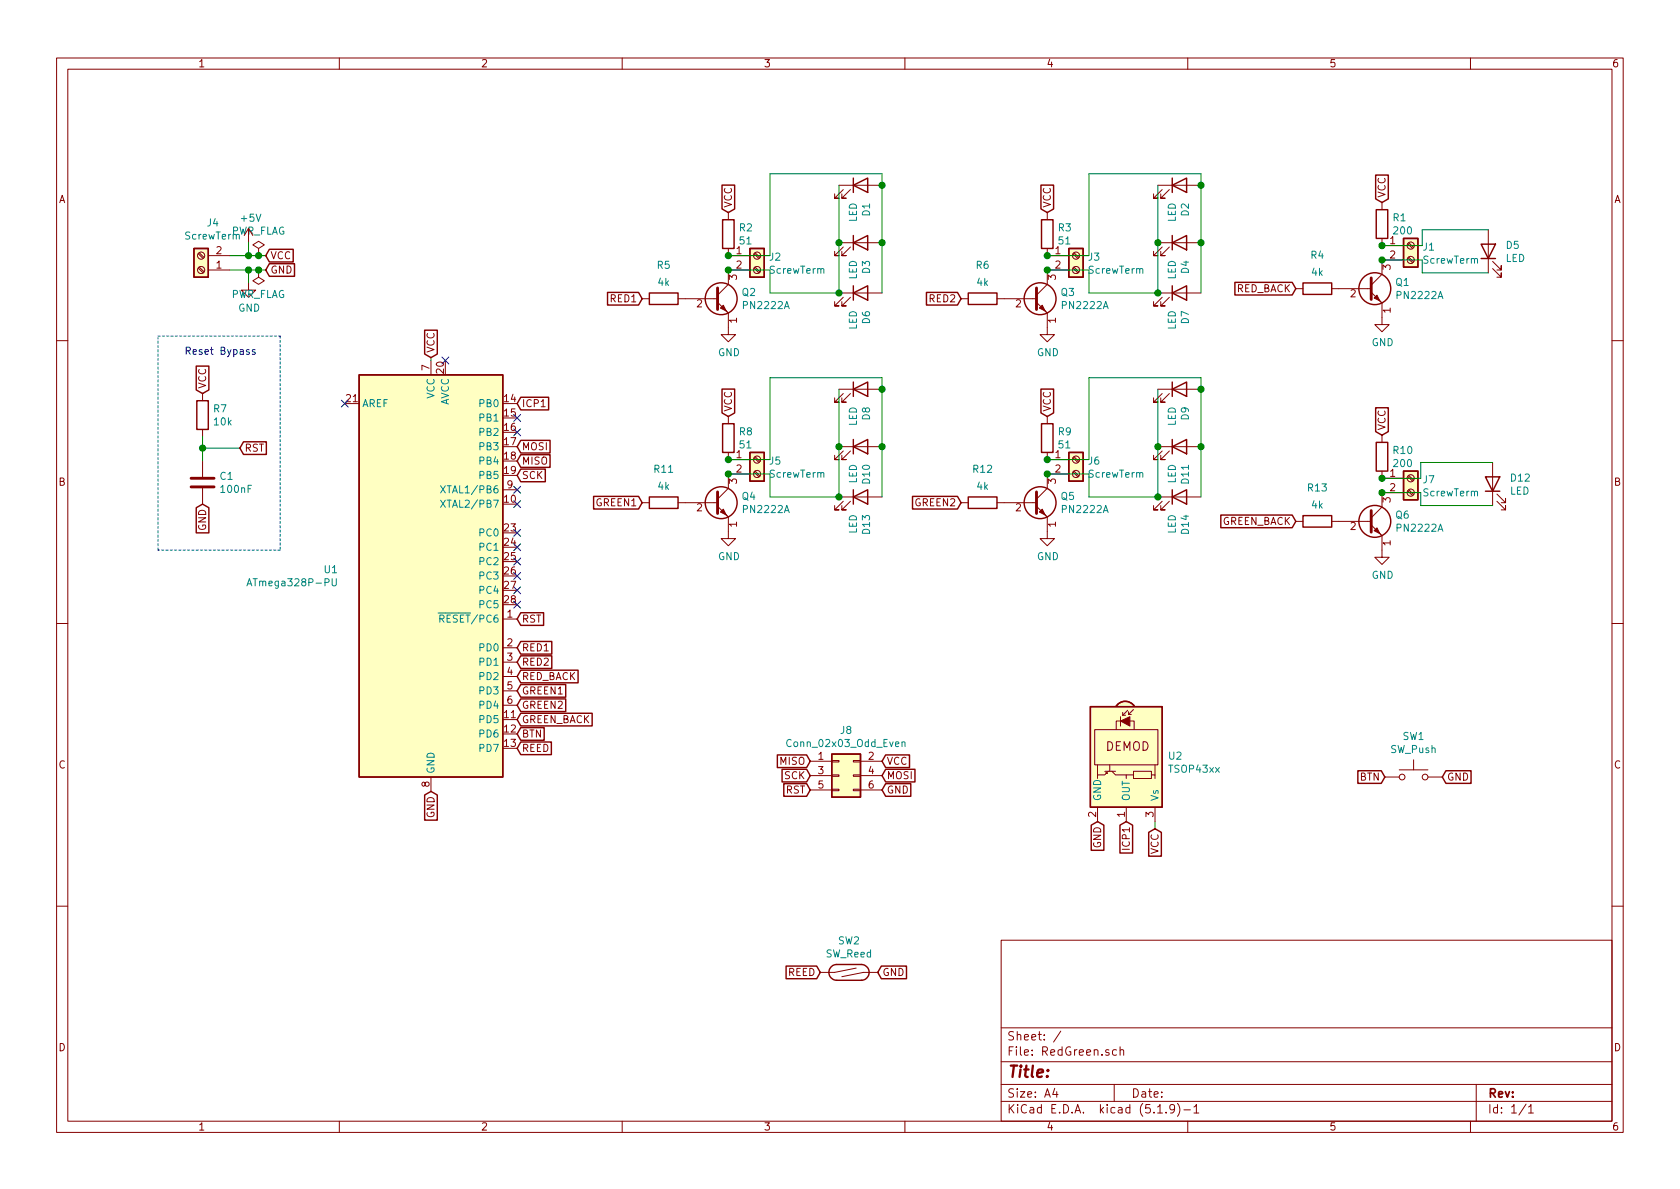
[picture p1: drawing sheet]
EESchema Schematic File Version 4
EELAYER 30 0
EELAYER END
$Descr A4 11693 8268
encoding utf-8
Sheet 1 1
Title ""
Date ""
Rev ""
Comp ""
Comment1 ""
Comment2 ""
Comment3 ""
Comment4 ""
$EndDescr
$Comp
L MCU_Microchip_ATmega:ATmega328P-PU U1
U 1 1
P 3000 4000
F 0 "U1" H 2356 4046 50  0000 R CNN
F 1 "ATmega328P-PU" H 2356 3955 50  0000 R CNN
F 2 "Package_DIP:DIP-28_W7.62mm" H 3000 4000 50  0001 C CIN
F 3 "http://ww1.microchip.com/downloads/en/DeviceDoc/ATmega328_P%20AVR%20MCU%20with%20picoPower%20Technology%20Data%20Sheet%2040001984A.pdf" H 3000 4000 50  0001 C CNN
	1    3000 4000
	1    0    0    -1  
$EndComp
$Comp
L Interface_Optical:TSOP43xx U2
U 1 1
P 7840 5310
F 0 "U2" V 7782 5598 50  0000 L CNN
F 1 "TSOP43xx" V 7873 5598 50  0000 L CNN
F 2 "Screw Terminal Block:ScrewTermGreenEbay" H 7790 4935 50  0001 C CNN
F 3 "http://www.vishay.com/docs/82460/tsop45.pdf" H 8490 5610 50  0001 C CNN
	1    7840 5310
	0    1    1    0   
$EndComp
$Comp
L power:+5V #PWR0101
U 1 1
P 1730 1680
F 0 "#PWR0101" H 1730 1530 50  0001 C CNN
F 1 "+5V" H 1745 1853 50  0000 C CNN
F 2 "" H 1730 1680 50  0001 C CNN
F 3 "" H 1730 1680 50  0001 C CNN
	1    1730 1680
	1    0    0    -1  
$EndComp
$Comp
L Device:R R3
U 1 1
P 7290 1620
F 0 "R3" H 7360 1666 50  0000 L CNN
F 1 "51" H 7360 1575 50  0000 L CNN
F 2 "Resistor_THT:R_Axial_DIN0204_L3.6mm_D1.6mm_P5.08mm_Vertical" V 7220 1620 50  0001 C CNN
F 3 "~" H 7290 1620 50  0001 C CNN
	1    7290 1620
	1    0    0    -1  
$EndComp
$Comp
L power:GND #PWR0102
U 1 1
P 7290 2270
F 0 "#PWR0102" H 7290 2020 50  0001 C CNN
F 1 "GND" H 7295 2097 50  0000 C CNN
F 2 "" H 7290 2270 50  0001 C CNN
F 3 "" H 7290 2270 50  0001 C CNN
	1    7290 2270
	1    0    0    -1  
$EndComp
$Comp
L Device:R R6
U 1 1
P 6840 2070
F 0 "R6" V 6633 2070 50  0000 C BNN
F 1 "4k" V 6724 2070 50  0000 C CNN
F 2 "Resistor_THT:R_Axial_DIN0204_L3.6mm_D1.6mm_P5.08mm_Vertical" V 6770 2070 50  0001 C CNN
F 3 "~" H 6840 2070 50  0001 C CNN
	1    6840 2070
	0    1    1    0   
$EndComp
Text GLabel 7290 1470 1    50   Input ~ 0
VCC
Text GLabel 6690 2070 0    50   Input ~ 0
RED2
$Comp
L Device:LED D2
U 1 1
P 8210 1280
F 0 "D2" V 8249 1162 50  0000 R CNN
F 1 "LED" V 8158 1162 50  0000 R CNN
F 2 "LED_THT:LED_D5.0mm" H 8210 1280 50  0001 C CNN
F 3 "~" H 8210 1280 50  0001 C CNN
	1    8210 1280
	1    0    0    -1  
$EndComp
$Comp
L Device:LED D4
U 1 1
P 8210 1680
F 0 "D4" V 8249 1562 50  0000 R CNN
F 1 "LED" V 8158 1562 50  0000 R CNN
F 2 "LED_THT:LED_D5.0mm" H 8210 1680 50  0001 C CNN
F 3 "~" H 8210 1680 50  0001 C CNN
	1    8210 1680
	1    0    0    -1  
$EndComp
$Comp
L Transistor_BJT:PN2222A Q3
U 1 1
P 7190 2070
F 0 "Q3" H 7380 2116 50  0000 L CNN
F 1 "PN2222A" H 7380 2025 50  0000 L CNN
F 2 "Package_TO_SOT_THT:TO-92_Inline_Wide" H 7390 1995 50  0001 L CIN
F 3 "https://www.onsemi.com/pub/Collateral/PN2222-D.PDF" H 7190 2070 50  0001 L CNN
	1    7190 2070
	1    0    0    -1  
$EndComp
$Comp
L Device:LED D7
U 1 1
P 8210 2030
F 0 "D7" V 8249 1912 50  0000 R CNN
F 1 "LED" V 8158 1912 50  0000 R CNN
F 2 "LED_THT:LED_D5.0mm" H 8210 2030 50  0001 C CNN
F 3 "~" H 8210 2030 50  0001 C CNN
	1    8210 2030
	1    0    0    -1  
$EndComp
$Comp
L Device:R R1
U 1 1
P 9620 1550
F 0 "R1" H 9690 1596 50  0000 L CNN
F 1 "200" H 9690 1505 50  0000 L CNN
F 2 "Resistor_THT:R_Axial_DIN0204_L3.6mm_D1.6mm_P5.08mm_Vertical" V 9550 1550 50  0001 C CNN
F 3 "~" H 9620 1550 50  0001 C CNN
	1    9620 1550
	1    0    0    -1  
$EndComp
$Comp
L power:GND #PWR0103
U 1 1
P 9620 2200
F 0 "#PWR0103" H 9620 1950 50  0001 C CNN
F 1 "GND" H 9625 2027 50  0000 C CNN
F 2 "" H 9620 2200 50  0001 C CNN
F 3 "" H 9620 2200 50  0001 C CNN
	1    9620 2200
	1    0    0    -1  
$EndComp
$Comp
L Device:R R4
U 1 1
P 9170 2000
F 0 "R4" V 8963 2000 50  0000 C BNN
F 1 "4k" V 9054 2000 50  0000 C CNN
F 2 "Resistor_THT:R_Axial_DIN0204_L3.6mm_D1.6mm_P5.08mm_Vertical" V 9100 2000 50  0001 C CNN
F 3 "~" H 9170 2000 50  0001 C CNN
	1    9170 2000
	0    1    1    0   
$EndComp
Text GLabel 9620 1400 1    50   Input ~ 0
VCC
Text GLabel 9020 2000 0    50   Input ~ 0
RED_BACK
$Comp
L Transistor_BJT:PN2222A Q1
U 1 1
P 9520 2000
F 0 "Q1" H 9710 2046 50  0000 L CNN
F 1 "PN2222A" H 9710 1955 50  0000 L CNN
F 2 "Package_TO_SOT_THT:TO-92_Inline_Wide" H 9720 1925 50  0001 L CIN
F 3 "https://www.onsemi.com/pub/Collateral/PN2222-D.PDF" H 9520 2000 50  0001 L CNN
	1    9520 2000
	1    0    0    -1  
$EndComp
$Comp
L Device:LED D5
U 1 1
P 10360 1740
F 0 "D5" V 10399 1622 50  0000 R CNN
F 1 "LED" V 10308 1622 50  0000 R CNN
F 2 "LED_THT:LED_D5.0mm" H 10360 1740 50  0001 C CNN
F 3 "~" H 10360 1740 50  0001 C CNN
	1    10360 1740
	0    -1   -1   0   
$EndComp
$Comp
L Device:R R10
U 1 1
P 9620 3170
F 0 "R10" H 9690 3216 50  0000 L CNN
F 1 "200" H 9690 3125 50  0000 L CNN
F 2 "Resistor_THT:R_Axial_DIN0204_L3.6mm_D1.6mm_P5.08mm_Vertical" V 9550 3170 50  0001 C CNN
F 3 "~" H 9620 3170 50  0001 C CNN
	1    9620 3170
	1    0    0    -1  
$EndComp
$Comp
L power:GND #PWR0104
U 1 1
P 9620 3820
F 0 "#PWR0104" H 9620 3570 50  0001 C CNN
F 1 "GND" H 9625 3647 50  0000 C CNN
F 2 "" H 9620 3820 50  0001 C CNN
F 3 "" H 9620 3820 50  0001 C CNN
	1    9620 3820
	1    0    0    -1  
$EndComp
$Comp
L Device:R R13
U 1 1
P 9170 3620
F 0 "R13" V 8963 3620 50  0000 C BNN
F 1 "4k" V 9054 3620 50  0000 C CNN
F 2 "Resistor_THT:R_Axial_DIN0204_L3.6mm_D1.6mm_P5.08mm_Vertical" V 9100 3620 50  0001 C CNN
F 3 "~" H 9170 3620 50  0001 C CNN
	1    9170 3620
	0    1    1    0   
$EndComp
Text GLabel 9620 3020 1    50   Input ~ 0
VCC
Text GLabel 9020 3620 0    50   Input ~ 0
GREEN_BACK
$Comp
L Transistor_BJT:PN2222A Q6
U 1 1
P 9520 3620
F 0 "Q6" H 9710 3666 50  0000 L CNN
F 1 "PN2222A" H 9710 3575 50  0000 L CNN
F 2 "Package_TO_SOT_THT:TO-92_Inline_Wide" H 9720 3545 50  0001 L CIN
F 3 "https://www.onsemi.com/pub/Collateral/PN2222-D.PDF" H 9520 3620 50  0001 L CNN
	1    9520 3620
	1    0    0    -1  
$EndComp
$Comp
L Device:LED D12
U 1 1
P 10390 3360
F 0 "D12" V 10429 3242 50  0000 R CNN
F 1 "LED" V 10338 3242 50  0000 R CNN
F 2 "LED_THT:LED_D5.0mm" H 10390 3360 50  0001 C CNN
F 3 "~" H 10390 3360 50  0001 C CNN
	1    10390 3360
	0    -1   -1   0   
$EndComp
Text GLabel 3600 2800 2    50   Input ~ 0
ICP1
$Comp
L power:GND #PWR0105
U 1 1
P 1730 1960
F 0 "#PWR0105" H 1730 1710 50  0001 C CNN
F 1 "GND" H 1735 1787 50  0000 C CNN
F 2 "" H 1730 1960 50  0001 C CNN
F 3 "" H 1730 1960 50  0001 C CNN
	1    1730 1960
	1    0    0    -1  
$EndComp
Text GLabel 1850 1870 2    50   Input ~ 0
GND
Text GLabel 7640 5710 3    50   Input ~ 0
GND
Text GLabel 8040 5760 3    50   Input ~ 0
VCC
Text GLabel 7840 5710 3    50   Input ~ 0
ICP1
$Comp
L Connector_Generic:Conn_02x03_Odd_Even J8
U 1 1
P 5840 5390
F 0 "J8" H 5890 5707 50  0000 C CNN
F 1 "Conn_02x03_Odd_Even" H 5890 5616 50  0000 C CNN
F 2 "Connector_PinHeader_2.54mm:PinHeader_2x03_P2.54mm_Vertical" H 5840 5390 50  0001 C CNN
F 3 "~" H 5840 5390 50  0001 C CNN
	1    5840 5390
	1    0    0    -1  
$EndComp
Text GLabel 5640 5290 0    50   Input ~ 0
MISO
Text GLabel 5640 5390 0    50   Input ~ 0
SCK
Text GLabel 5640 5490 0    50   Input ~ 0
RST
Text GLabel 6140 5290 2    50   Input ~ 0
VCC
Text GLabel 6140 5390 2    50   Input ~ 0
MOSI
Text GLabel 6140 5490 2    50   Input ~ 0
GND
Text GLabel 3600 3100 2    50   Input ~ 0
MOSI
Text GLabel 3600 3200 2    50   Input ~ 0
MISO
Text GLabel 3600 4300 2    50   Input ~ 0
RST
Text GLabel 3000 5500 3    50   Input ~ 0
GND
Text GLabel 3000 2480 1    50   Input ~ 0
VCC
Text GLabel 3600 3300 2    50   Input ~ 0
SCK
Text GLabel 3600 4500 2    50   Input ~ 0
RED1
Text GLabel 3600 4600 2    50   Input ~ 0
RED2
Text GLabel 3600 4700 2    50   Input ~ 0
RED_BACK
Text GLabel 3600 4800 2    50   Input ~ 0
GREEN1
Text GLabel 3600 4900 2    50   Input ~ 0
GREEN2
Text GLabel 3600 5000 2    50   Input ~ 0
GREEN_BACK
$Comp
L Connector:Screw_Terminal_01x02 J3
U 1 1
P 7490 1770
F 0 "J3" H 7570 1762 50  0000 L CNN
F 1 "ScrewTerm" H 7570 1671 50  0000 L CNN
F 2 "Screw Terminal Block:ScrewTermGreenEbay" H 7490 1770 50  0001 C CNN
F 3 "~" H 7490 1770 50  0001 C CNN
	1    7490 1770
	1    0    0    -1  
$EndComp
Wire Wire Line
	7580 1770 7290 1770
Connection ~ 7290 1770
Wire Wire Line
	7580 1200 7580 1770
Wire Wire Line
	8060 1280 8060 1680
Connection ~ 8060 1680
Wire Wire Line
	8060 1680 8060 2030
Wire Wire Line
	7580 1200 8360 1200
Wire Wire Line
	8360 1200 8360 1280
Connection ~ 8360 1280
Wire Wire Line
	8360 1280 8360 1680
Connection ~ 8360 1680
Wire Wire Line
	8360 1680 8360 2030
Wire Wire Line
	7290 1870 7580 1870
Wire Wire Line
	7580 1870 7580 2030
Wire Wire Line
	7580 2030 8060 2030
Connection ~ 7290 1870
Connection ~ 8060 2030
$Comp
L Device:R R2
U 1 1
P 5070 1620
F 0 "R2" H 5140 1666 50  0000 L CNN
F 1 "51" H 5140 1575 50  0000 L CNN
F 2 "Resistor_THT:R_Axial_DIN0204_L3.6mm_D1.6mm_P5.08mm_Vertical" V 5000 1620 50  0001 C CNN
F 3 "~" H 5070 1620 50  0001 C CNN
	1    5070 1620
	1    0    0    -1  
$EndComp
$Comp
L power:GND #PWR0106
U 1 1
P 5070 2270
F 0 "#PWR0106" H 5070 2020 50  0001 C CNN
F 1 "GND" H 5075 2097 50  0000 C CNN
F 2 "" H 5070 2270 50  0001 C CNN
F 3 "" H 5070 2270 50  0001 C CNN
	1    5070 2270
	1    0    0    -1  
$EndComp
$Comp
L Device:R R5
U 1 1
P 4620 2070
F 0 "R5" V 4413 2070 50  0000 C BNN
F 1 "4k" V 4504 2070 50  0000 C CNN
F 2 "Resistor_THT:R_Axial_DIN0204_L3.6mm_D1.6mm_P5.08mm_Vertical" V 4550 2070 50  0001 C CNN
F 3 "~" H 4620 2070 50  0001 C CNN
	1    4620 2070
	0    1    1    0   
$EndComp
Text GLabel 5070 1470 1    50   Input ~ 0
VCC
Text GLabel 4470 2070 0    50   Input ~ 0
RED1
$Comp
L Device:LED D1
U 1 1
P 5990 1280
F 0 "D1" V 6029 1162 50  0000 R CNN
F 1 "LED" V 5938 1162 50  0000 R CNN
F 2 "LED_THT:LED_D5.0mm" H 5990 1280 50  0001 C CNN
F 3 "~" H 5990 1280 50  0001 C CNN
	1    5990 1280
	1    0    0    -1  
$EndComp
$Comp
L Device:LED D3
U 1 1
P 5990 1680
F 0 "D3" V 6029 1562 50  0000 R CNN
F 1 "LED" V 5938 1562 50  0000 R CNN
F 2 "LED_THT:LED_D5.0mm" H 5990 1680 50  0001 C CNN
F 3 "~" H 5990 1680 50  0001 C CNN
	1    5990 1680
	1    0    0    -1  
$EndComp
$Comp
L Transistor_BJT:PN2222A Q2
U 1 1
P 4970 2070
F 0 "Q2" H 5160 2116 50  0000 L CNN
F 1 "PN2222A" H 5160 2025 50  0000 L CNN
F 2 "Package_TO_SOT_THT:TO-92_Inline_Wide" H 5170 1995 50  0001 L CIN
F 3 "https://www.onsemi.com/pub/Collateral/PN2222-D.PDF" H 4970 2070 50  0001 L CNN
	1    4970 2070
	1    0    0    -1  
$EndComp
$Comp
L Device:LED D6
U 1 1
P 5990 2030
F 0 "D6" V 6029 1912 50  0000 R CNN
F 1 "LED" V 5938 1912 50  0000 R CNN
F 2 "LED_THT:LED_D5.0mm" H 5990 2030 50  0001 C CNN
F 3 "~" H 5990 2030 50  0001 C CNN
	1    5990 2030
	1    0    0    -1  
$EndComp
$Comp
L Connector:Screw_Terminal_01x02 J2
U 1 1
P 5270 1770
F 0 "J2" H 5350 1762 50  0000 L CNN
F 1 "ScrewTerm" H 5350 1671 50  0000 L CNN
F 2 "Screw Terminal Block:ScrewTermGreenEbay" H 5270 1770 50  0001 C CNN
F 3 "~" H 5270 1770 50  0001 C CNN
	1    5270 1770
	1    0    0    -1  
$EndComp
Wire Wire Line
	5360 1770 5070 1770
Connection ~ 5070 1770
Wire Wire Line
	5360 1200 5360 1770
Wire Wire Line
	5840 1280 5840 1680
Connection ~ 5840 1680
Wire Wire Line
	5840 1680 5840 2030
Wire Wire Line
	5360 1200 6140 1200
Wire Wire Line
	6140 1200 6140 1280
Connection ~ 6140 1280
Wire Wire Line
	6140 1280 6140 1680
Connection ~ 6140 1680
Wire Wire Line
	6140 1680 6140 2030
Wire Wire Line
	5070 1870 5360 1870
Wire Wire Line
	5360 1870 5360 2030
Wire Wire Line
	5360 2030 5840 2030
Connection ~ 5070 1870
Connection ~ 5840 2030
$Comp
L Device:R R9
U 1 1
P 7290 3040
F 0 "R9" H 7360 3086 50  0000 L CNN
F 1 "51" H 7360 2995 50  0000 L CNN
F 2 "Resistor_THT:R_Axial_DIN0204_L3.6mm_D1.6mm_P5.08mm_Vertical" V 7220 3040 50  0001 C CNN
F 3 "~" H 7290 3040 50  0001 C CNN
	1    7290 3040
	1    0    0    -1  
$EndComp
$Comp
L power:GND #PWR0107
U 1 1
P 7290 3690
F 0 "#PWR0107" H 7290 3440 50  0001 C CNN
F 1 "GND" H 7295 3517 50  0000 C CNN
F 2 "" H 7290 3690 50  0001 C CNN
F 3 "" H 7290 3690 50  0001 C CNN
	1    7290 3690
	1    0    0    -1  
$EndComp
$Comp
L Device:R R12
U 1 1
P 6840 3490
F 0 "R12" V 6633 3490 50  0000 C BNN
F 1 "4k" V 6724 3490 50  0000 C CNN
F 2 "Resistor_THT:R_Axial_DIN0204_L3.6mm_D1.6mm_P5.08mm_Vertical" V 6770 3490 50  0001 C CNN
F 3 "~" H 6840 3490 50  0001 C CNN
	1    6840 3490
	0    1    1    0   
$EndComp
Text GLabel 7290 2890 1    50   Input ~ 0
VCC
Text GLabel 6690 3490 0    50   Input ~ 0
GREEN2
$Comp
L Device:LED D9
U 1 1
P 8210 2700
F 0 "D9" V 8249 2582 50  0000 R CNN
F 1 "LED" V 8158 2582 50  0000 R CNN
F 2 "LED_THT:LED_D5.0mm" H 8210 2700 50  0001 C CNN
F 3 "~" H 8210 2700 50  0001 C CNN
	1    8210 2700
	1    0    0    -1  
$EndComp
$Comp
L Device:LED D11
U 1 1
P 8210 3100
F 0 "D11" V 8249 2982 50  0000 R CNN
F 1 "LED" V 8158 2982 50  0000 R CNN
F 2 "LED_THT:LED_D5.0mm" H 8210 3100 50  0001 C CNN
F 3 "~" H 8210 3100 50  0001 C CNN
	1    8210 3100
	1    0    0    -1  
$EndComp
$Comp
L Transistor_BJT:PN2222A Q5
U 1 1
P 7190 3490
F 0 "Q5" H 7380 3536 50  0000 L CNN
F 1 "PN2222A" H 7380 3445 50  0000 L CNN
F 2 "Package_TO_SOT_THT:TO-92_Inline_Wide" H 7390 3415 50  0001 L CIN
F 3 "https://www.onsemi.com/pub/Collateral/PN2222-D.PDF" H 7190 3490 50  0001 L CNN
	1    7190 3490
	1    0    0    -1  
$EndComp
$Comp
L Device:LED D14
U 1 1
P 8210 3450
F 0 "D14" V 8249 3332 50  0000 R CNN
F 1 "LED" V 8158 3332 50  0000 R CNN
F 2 "LED_THT:LED_D5.0mm" H 8210 3450 50  0001 C CNN
F 3 "~" H 8210 3450 50  0001 C CNN
	1    8210 3450
	1    0    0    -1  
$EndComp
$Comp
L Connector:Screw_Terminal_01x02 J6
U 1 1
P 7490 3190
F 0 "J6" H 7570 3182 50  0000 L CNN
F 1 "ScrewTerm" H 7570 3091 50  0000 L CNN
F 2 "Screw Terminal Block:ScrewTermGreenEbay" H 7490 3190 50  0001 C CNN
F 3 "~" H 7490 3190 50  0001 C CNN
	1    7490 3190
	1    0    0    -1  
$EndComp
Wire Wire Line
	7580 3190 7290 3190
Connection ~ 7290 3190
Wire Wire Line
	7580 2620 7580 3190
Wire Wire Line
	8060 2700 8060 3100
Connection ~ 8060 3100
Wire Wire Line
	8060 3100 8060 3450
Wire Wire Line
	7580 2620 8360 2620
Wire Wire Line
	8360 2620 8360 2700
Connection ~ 8360 2700
Wire Wire Line
	8360 2700 8360 3100
Connection ~ 8360 3100
Wire Wire Line
	8360 3100 8360 3450
Wire Wire Line
	7290 3290 7580 3290
Wire Wire Line
	7580 3290 7580 3450
Wire Wire Line
	7580 3450 8060 3450
Connection ~ 7290 3290
Connection ~ 8060 3450
$Comp
L Device:R R8
U 1 1
P 5070 3040
F 0 "R8" H 5140 3086 50  0000 L CNN
F 1 "51" H 5140 2995 50  0000 L CNN
F 2 "Resistor_THT:R_Axial_DIN0204_L3.6mm_D1.6mm_P5.08mm_Vertical" V 5000 3040 50  0001 C CNN
F 3 "~" H 5070 3040 50  0001 C CNN
	1    5070 3040
	1    0    0    -1  
$EndComp
$Comp
L power:GND #PWR0108
U 1 1
P 5070 3690
F 0 "#PWR0108" H 5070 3440 50  0001 C CNN
F 1 "GND" H 5075 3517 50  0000 C CNN
F 2 "" H 5070 3690 50  0001 C CNN
F 3 "" H 5070 3690 50  0001 C CNN
	1    5070 3690
	1    0    0    -1  
$EndComp
$Comp
L Device:R R11
U 1 1
P 4620 3490
F 0 "R11" V 4413 3490 50  0000 C BNN
F 1 "4k" V 4504 3490 50  0000 C CNN
F 2 "Resistor_THT:R_Axial_DIN0204_L3.6mm_D1.6mm_P5.08mm_Vertical" V 4550 3490 50  0001 C CNN
F 3 "~" H 4620 3490 50  0001 C CNN
	1    4620 3490
	0    1    1    0   
$EndComp
Text GLabel 5070 2890 1    50   Input ~ 0
VCC
Text GLabel 4470 3490 0    50   Input ~ 0
GREEN1
$Comp
L Device:LED D8
U 1 1
P 5990 2700
F 0 "D8" V 6029 2582 50  0000 R CNN
F 1 "LED" V 5938 2582 50  0000 R CNN
F 2 "LED_THT:LED_D5.0mm" H 5990 2700 50  0001 C CNN
F 3 "~" H 5990 2700 50  0001 C CNN
	1    5990 2700
	1    0    0    -1  
$EndComp
$Comp
L Device:LED D10
U 1 1
P 5990 3100
F 0 "D10" V 6029 2982 50  0000 R CNN
F 1 "LED" V 5938 2982 50  0000 R CNN
F 2 "LED_THT:LED_D5.0mm" H 5990 3100 50  0001 C CNN
F 3 "~" H 5990 3100 50  0001 C CNN
	1    5990 3100
	1    0    0    -1  
$EndComp
$Comp
L Transistor_BJT:PN2222A Q4
U 1 1
P 4970 3490
F 0 "Q4" H 5160 3536 50  0000 L CNN
F 1 "PN2222A" H 5160 3445 50  0000 L CNN
F 2 "Package_TO_SOT_THT:TO-92_Inline_Wide" H 5170 3415 50  0001 L CIN
F 3 "https://www.onsemi.com/pub/Collateral/PN2222-D.PDF" H 4970 3490 50  0001 L CNN
	1    4970 3490
	1    0    0    -1  
$EndComp
$Comp
L Device:LED D13
U 1 1
P 5990 3450
F 0 "D13" V 6029 3332 50  0000 R CNN
F 1 "LED" V 5938 3332 50  0000 R CNN
F 2 "LED_THT:LED_D5.0mm" H 5990 3450 50  0001 C CNN
F 3 "~" H 5990 3450 50  0001 C CNN
	1    5990 3450
	1    0    0    -1  
$EndComp
$Comp
L Connector:Screw_Terminal_01x02 J5
U 1 1
P 5270 3190
F 0 "J5" H 5350 3182 50  0000 L CNN
F 1 "ScrewTerm" H 5350 3091 50  0000 L CNN
F 2 "Screw Terminal Block:ScrewTermGreenEbay" H 5270 3190 50  0001 C CNN
F 3 "~" H 5270 3190 50  0001 C CNN
	1    5270 3190
	1    0    0    -1  
$EndComp
Wire Wire Line
	5360 3190 5070 3190
Connection ~ 5070 3190
Wire Wire Line
	5360 2620 5360 3190
Wire Wire Line
	5840 2700 5840 3100
Connection ~ 5840 3100
Wire Wire Line
	5840 3100 5840 3450
Wire Wire Line
	5360 2620 6140 2620
Wire Wire Line
	6140 2620 6140 2700
Connection ~ 6140 2700
Wire Wire Line
	6140 2700 6140 3100
Connection ~ 6140 3100
Wire Wire Line
	6140 3100 6140 3450
Wire Wire Line
	5070 3290 5360 3290
Wire Wire Line
	5360 3290 5360 3450
Wire Wire Line
	5360 3450 5840 3450
Connection ~ 5070 3290
Connection ~ 5840 3450
$Comp
L Connector:Screw_Terminal_01x02 J1
U 1 1
P 9820 1700
F 0 "J1" H 9900 1692 50  0000 L CNN
F 1 "ScrewTerm" H 9900 1601 50  0000 L CNN
F 2 "Screw Terminal Block:ScrewTermGreenEbay" H 9820 1700 50  0001 C CNN
F 3 "~" H 9820 1700 50  0001 C CNN
	1    9820 1700
	1    0    0    -1  
$EndComp
$Comp
L Connector:Screw_Terminal_01x02 J7
U 1 1
P 9820 3320
F 0 "J7" H 9900 3312 50  0000 L CNN
F 1 "ScrewTerm" H 9900 3221 50  0000 L CNN
F 2 "Screw Terminal Block:ScrewTermGreenEbay" H 9820 3320 50  0001 C CNN
F 3 "~" H 9820 3320 50  0001 C CNN
	1    9820 3320
	1    0    0    -1  
$EndComp
Wire Wire Line
	9620 1700 9900 1700
Wire Wire Line
	9900 1700 9900 1590
Wire Wire Line
	9900 1590 10360 1590
Wire Wire Line
	10360 1890 9900 1890
Wire Wire Line
	9900 1890 9900 1800
Wire Wire Line
	9900 1800 9620 1800
Connection ~ 9620 1800
Connection ~ 9620 1700
Wire Wire Line
	10390 3210 9890 3210
Wire Wire Line
	9890 3210 9890 3320
Wire Wire Line
	9890 3320 9620 3320
Connection ~ 9620 3320
Wire Wire Line
	10390 3510 9890 3510
Wire Wire Line
	9890 3510 9890 3420
Wire Wire Line
	9890 3420 9620 3420
Connection ~ 9620 3420
$Comp
L Switch:SW_Push SW1
U 1 1
P 9840 5400
F 0 "SW1" H 9840 5685 50  0000 C CNN
F 1 "SW_Push" H 9840 5594 50  0000 C CNN
F 2 "Screw Terminal Block:ScrewTermGreenEbay" H 9840 5600 50  0001 C CNN
F 3 "~" H 9840 5600 50  0001 C CNN
	1    9840 5400
	1    0    0    -1  
$EndComp
Text GLabel 10040 5400 2    50   Input ~ 0
GND
Text GLabel 9640 5400 0    50   Input ~ 0
BTN
Text GLabel 3600 5100 2    50   Input ~ 0
BTN
$Comp
L Switch:SW_Reed SW2
U 1 1
P 5910 6760
F 0 "SW2" H 5910 6982 50  0000 C CNN
F 1 "SW_Reed" H 5910 6891 50  0000 C CNN
F 2 "Screw Terminal Block:ScrewTermGreenEbay" H 5910 6760 50  0001 C CNN
F 3 "~" H 5910 6760 50  0001 C CNN
	1    5910 6760
	1    0    0    -1  
$EndComp
Text GLabel 6110 6760 2    50   Input ~ 0
GND
Text GLabel 5710 6760 0    50   Input ~ 0
REED
Text GLabel 3600 5200 2    50   Input ~ 0
REED
$Comp
L Connector:Screw_Terminal_01x02 J4
U 1 1
P 1400 1870
F 0 "J4" H 1318 1545 50  0000 C CNN
F 1 "ScrewTerm" H 1318 1636 50  0000 C CNN
F 2 "Screw Terminal Block:ScrewTermGreenEbay" H 1400 1870 50  0001 C CNN
F 3 "~" H 1400 1870 50  0001 C CNN
	1    1400 1870
	-1   0    0    1   
$EndComp
Wire Wire Line
	1600 1770 1730 1770
Wire Wire Line
	1600 1870 1730 1870
Wire Wire Line
	1730 1960 1730 1870
Connection ~ 1730 1870
Wire Wire Line
	1730 1870 1800 1870
Text GLabel 1410 2730 1    50   Input ~ 0
VCC
Text GLabel 1410 3500 3    50   Input ~ 0
GND
Text GLabel 1670 3110 2    50   Input ~ 0
RST
$Comp
L Device:R R7
U 1 1
P 1410 2880
F 0 "R7" H 1480 2926 50  0000 L CNN
F 1 "10k" H 1480 2835 50  0000 L CNN
F 2 "Resistor_THT:R_Axial_DIN0204_L3.6mm_D1.6mm_P5.08mm_Vertical" V 1340 2880 50  0001 C CNN
F 3 "~" H 1410 2880 50  0001 C CNN
	1    1410 2880
	1    0    0    -1  
$EndComp
$Comp
L Device:C C1
U 1 1
P 1410 3350
F 0 "C1" H 1525 3396 50  0000 L CNN
F 1 "100nF" H 1525 3305 50  0000 L CNN
F 2 "Capacitor_SMD:C_1206_3216Metric" H 1448 3200 50  0001 C CNN
F 3 "~" H 1410 3350 50  0001 C CNN
	1    1410 3350
	1    0    0    -1  
$EndComp
Wire Wire Line
	1410 3200 1410 3110
Wire Wire Line
	1410 3110 1670 3110
Connection ~ 1410 3110
Wire Wire Line
	1410 3110 1410 3030
Text Notes 1790 2470 2    50   ~ 0
Reset Bypass
Wire Notes Line
	1100 2330 1950 2330
Wire Notes Line
	1950 2330 1950 3820
Wire Notes Line
	1950 3820 1100 3820
Wire Notes Line
	1100 3820 1100 2340
NoConn ~ 2400 2800
NoConn ~ 3100 2500
NoConn ~ 3600 2900
NoConn ~ 3600 3000
NoConn ~ 3600 3400
NoConn ~ 3600 3500
NoConn ~ 3600 3700
NoConn ~ 3600 3800
NoConn ~ 3600 3900
NoConn ~ 3600 4000
NoConn ~ 3600 4100
NoConn ~ 3600 4200
Wire Wire Line
	3000 2480 3000 2500
Text GLabel 1850 1770 2    50   Input ~ 0
VCC
Wire Wire Line
	1730 1770 1800 1770
Connection ~ 1730 1770
Wire Wire Line
	8040 5710 8040 5760
Wire Wire Line
	1730 1680 1730 1770
$Comp
L power:PWR_FLAG #FLG0101
U 1 1
P 1800 1770
F 0 "#FLG0101" H 1800 1845 50  0001 C CNN
F 1 "PWR_FLAG" H 1800 1943 50  0000 C CNN
F 2 "" H 1800 1770 50  0001 C CNN
F 3 "~" H 1800 1770 50  0001 C CNN
	1    1800 1770
	1    0    0    -1  
$EndComp
Connection ~ 1800 1770
Wire Wire Line
	1800 1770 1850 1770
$Comp
L power:PWR_FLAG #FLG0102
U 1 1
P 1800 1870
F 0 "#FLG0102" H 1800 1945 50  0001 C CNN
F 1 "PWR_FLAG" H 1800 2043 50  0000 C CNN
F 2 "" H 1800 1870 50  0001 C CNN
F 3 "~" H 1800 1870 50  0001 C CNN
	1    1800 1870
	-1   0    0    1   
$EndComp
Connection ~ 1800 1870
Wire Wire Line
	1800 1870 1850 1870
$EndSCHEMATC
